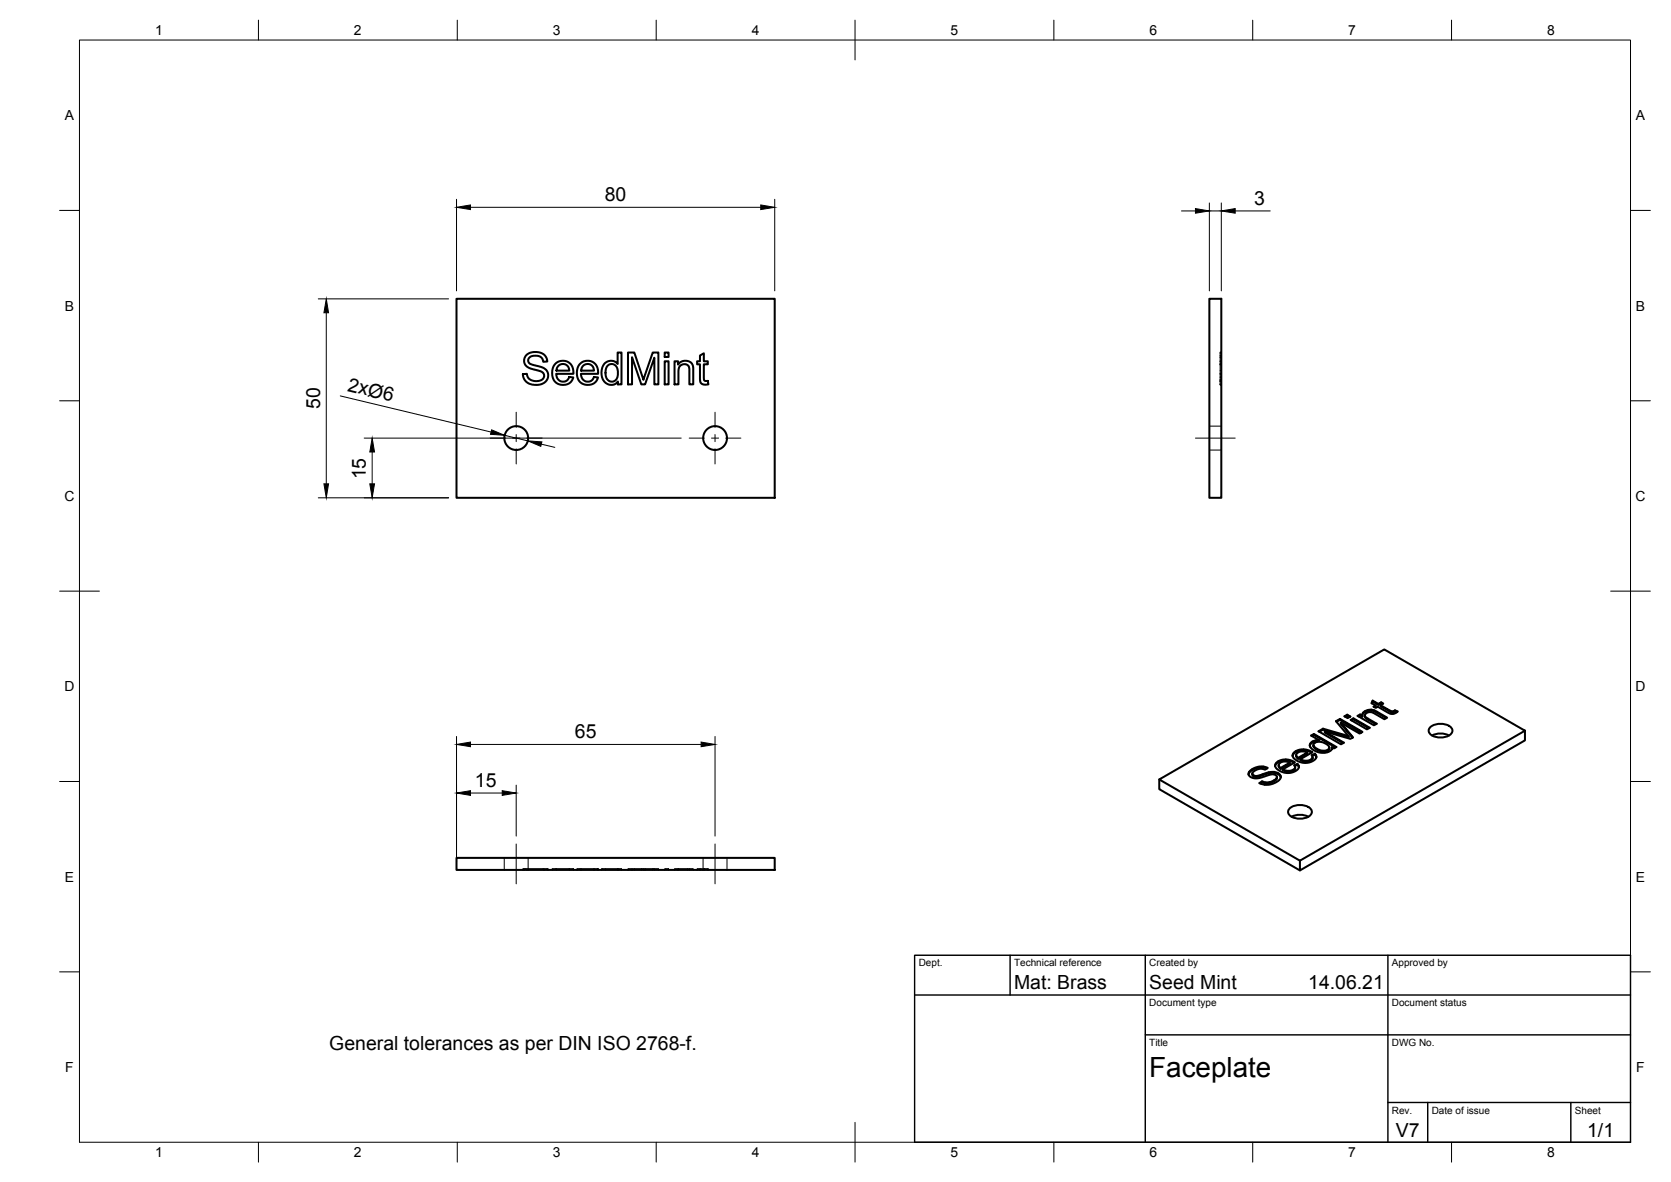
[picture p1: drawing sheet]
<svg xmlns="http://www.w3.org/2000/svg" width="420mm" height="297mm" viewBox="0 0 420 297" stroke-linecap="round" stroke-linejoin="round" font-family="sans-serif">
<!-- layer: Sichtbar -->
<g fill="none" stroke="#000" stroke-width=".51">
<path d="M114.8 75.1h80v50h-80zM304.1 75.1h3v50h-3zM132.4 89.2l.9-.5 1.7-.2 1.3 .3 .9 .8 .4 1.3h-1l-.2-.7-.4-.4-1-.4-1.5 .2-.5 .4-.2 .5 .2 .7 .3 .2 3.1 .9 1.1 .8 .3 .8v.8l-.4 .9-.6 .7-1.5 .4h-1.4l-1.3-.5-.8-.9-.3-1.3 1-.1 .2 .8 .4 .5 1.3 .6 1.7-.3 .5-.4 .2-.5-.1-.7-.5-.5-3-.9-1-.7-.4-.7v-.7zM139.5 91.6l.8-.7 1-.2 1.3 .2 .8 .5 .6 1 .2 1.5h-4.4l.5 1.4 1 .6h.7l.5-.3 .6-.9 1 .2-.6 1.1-.9 .6-1.3 .1-1-.2-.8-.7-.4-.7-.3-1.2 .2-1.2zM140.4 92l.8-.5 1 .1 .7 .5 .3 1h-3.3zM145.8 91.5l.9-.7 1.3-.1 1 .2 .8 .8 .5 .9 .1 1.3h-4.3l.3 1.3 1.1 .7 1.2-.2 .7-1 1 .2-.4 .7-.7 .8-1 .3h-1.2l-.9-.4-.7-.7-.4-1v-1.2l.2-1.2zM146.6 91.9l.8-.4 1 .1 .6 .5 .4 1h-3.3zM152 91.4l.8-.6 1.1-.1 .7 .2 .7 .6v-2.9h1v8h-.9v-.7l-.9 .7-1.2 .1-1.4-.8-.5-1.1-.2-1.3 .3-1.3zM152.7 92l.5-.4 .8-.1 .7 .3 .5 .7 .2 .9-.1 1.3-.3 .6-.6 .5-.4 .1-.8-.1-.7-.8-.2-1.6zM157.9 88.6h1.6l2.3 6.8 2.3-6.8h1.4v8h-1v-6.7l-2.3 6.7h-1l-2.3-6.8v6.8h-1zM167.1 90.8h1v5.8h-1zM167.1 88.6h1v1.1h-1z"/>
<path d="M169.6 90.8h.9v.8l.7-.6 .9-.3h.9l.8 .5 .5 1.2v4.2h-1v-4.3l-.3-.5-.8-.3-.7 .1-.7 .6-.2 1v3.4h-1zM176 89.4l1-.6v2h1v.8h-1v3.6l.2 .5h.8l.1 .9h-1.3l-.7-.6-.1-4.4h-.7v-.8h.7zM338.8 179.6l-.7 .4 .8 .5 .6-.4-.7-.5v.3l.5 .3M338.8 179.9l-.5 .2M342 179.5l-.6 .4 4.1 2.4 .7-.4-2.5-1.4-.5-.7M342 179.8l-.4 .2M342.5 179.7l.7-.7 .9-.4h.9l1 .4 2.6 1.5M343.2 179.8v.4l.3 .3 2.4 1.5M343.2 179.8l.5-.7 1-.1 3.4 1.7 .7-.4-3.1-1.7-1-.3-1 .2-.8 .5-.3 .4v.7l-.6-.3v-.3l.6 .4M345.1 176.1l-.2 .6 1 .6v.2l-.3 .2M345.1 176.3l-.1 .4M345.9 177.3l-.5 .3 .5 .3 .5-.3 3.2 1.8 1-.1 .9-.5-.7-.3v.2l.5 .3"/>
<path d="M346.6 176.9l-1.5-.8v.2l1.5 .8M347.3 176.5l-.7 .4v.2l.7-.4M347.6 176.9l-.3-.2v-.2l.5 .3-.7 .4M349.9 178.8l-2.8-1.6v.2l2.8 1.6M350.2 178.8h-.3v.2h.3M350.8 178.5l-.6 .3v.2l.6-.3M291.5 195.9l56.6-32.7 35.3 20.4-56.5 32.7zM291.5 195.9v2.4l35.4 20.4M314.9 194.4v.4l.3 .3 .9 .1 2.9-.9 1.4-.1 1.2 .5 .4 .7M317.3 196.6l-.4 .3M318.6 193.1l-1.2-.2-1.5 .1-1.4 .8-.6 .8M321.1 195.2l-.2 .7-.8 .6-1 .3h-1l-.7-.2-.1-.3 1 .3 1.4-.2 .9-.5 .4-.4 .1-.4-.5-.4-.9-.1-3 .9-1.3 .1-.8-.2-.5-.5-.2-.6 .2-.3 .8-.8 .9-.4 1-.2 1 .1 1 .3-.7 .4-.8-.2-1.3 .2-1 .7v.6l.5 .3h.6l2.9-.9 1.4-.1 1 .3 .6 .8v.4l-.4 .6-1.8 .9-1.7 .2-1.4-.4 .6-.5"/>
<path d="M321.5 192.3l.5 .7M321.5 192.3l.1 .6 .4 .3M324.3 191.7l-2.3 1.3v.2l2.3-1.3v-.2l-.7-.3h-.9l-.9 .3-.3 .6M325.4 191.7l-1.3-.5h-1.7l-1.2 .5-.6 .8M325.9 189.7l.5 .7M325.9 189.7l.1 .7 .4 .3M326.2 191.9l-.8 .4 .2 .7-.5 .5-1.1 .2-1.5-.4v.3l1.1 .3h.9l.9-.4 .2-.7M326.2 192.2l-.7 .3M326.6 192.8l-.4-.9 .4 .7-.1 .6-.7 .6-1.1 .4-1.3 .1-1.6-.6-1-.8-.1-.8 .8-.8 1.3-.4 1.5 .1 1.3 .6-3.1 1.7M328.7 189.1l-2.3 1.3v.3l2.3-1.3v-.3l-.8-.2h-.8l-.9 .3-.3 .5M329.8 189.2l-1.4-.6h-1.4l-1.4 .6-.6 .8M330.2 187.2l.1 .5 .4 .4 1.5 .8 1.5-.1 .5-.4v-.5"/>
<path d="M330.4 184.5l-.7 .4 2 1.1v.3l-1.5 .2-.7 .5-.2 .4M330.4 184.7l-.5 .3M330.4 186.8l.9-.4 1.3 .1 1.3 .8 .3 .8-.3 .3-.7 .2h-1.2l-1.6-1-.2-.3zM330.6 189.4l-.8 .4 .2 .7-.6 .5-1.1 .2-1.4-.4v.2l.8 .4h1.2l1-.5 .1-.6M330.6 189.7l-.7 .3M331 190.3l-.4-.9 .4 .5-.2 .7-.8 .7-1 .4h-1.5l-1.4-.6-.9-.7-.1-.9 .8-.8 1.3-.4 1.3 .1 1.5 .6-3.1 1.8M331.7 186l-1.2 .1-1 .7-.1 .8 .7 .8 1.4 .6 1.5 .2 1.6-.6 .3-.4v-.4v.4M332.7 183.1l-1.2 .7 5.7 3.3 .7-.5-4.8-2.8v.3l4.6 2.7M332.7 183.4l-1 .5M333.1 183.8l6.4 1.9 .7-.4-3.1-3.7v.2l3 3.6M334.9 187.8l.5 .3 .6-.4-5.6-3.2v.2l5.4 3.1M336.9 180.7l-1 .5 3.2 3.8v.2l-6.4-1.8v-.3l6.4 1.9"/>
<path d="M336.9 180.9l-.8 .5M337.1 181.6l4.8 2.7 .7-.4-5.7-3.2v.2l5.5 3.2M340.3 180.5l-.7 .4 4.1 2.4 .7-.4-4.1-2.4v.2l3.9 2.3M340.3 180.7l-.5 .3M359.6 182.8a4.1 4.1 0 0 1 5.5 .4 1.8 1.8 0 0 1-1.9 2l-1.3 .1a2.53 2.53 0 0 1-2.7-1.7zM360.1 184.8l1.8-.5 1.3 .1 1.1 .4M383.4 183.6v2.5l-56.5 32.6v-2.4M114.8 215.6h80v3h-80zM324.3 203.2a4.1 4.1 0 0 1 5.5 .4 1.8 1.8 0 0 1-2 2.1h-1.3a2.53 2.53 0 0 1-2.6-1.7zM324.7 205.3l1.2-.5h1.3l1.8 .5"/>
<circle cx="129.8" cy="110.1" r="3"/>
<circle cx="179.8" cy="110.1" r="3"/>
</g>
<!-- layer: Verdeckt -->
<g fill="none" stroke="#000" stroke-width=".25">
<path d="M306.8 95.5v1.2h.3h-.3M306.8 93.9l.3 .1M306.8 94v1.5M306.8 91.5h.3M306.8 93.1h.3M306.8 95.9h.3M306.8 93.9h.3M306.8 90.7h.3M306.8 94.9h.3M306.8 94.7h.3M306.8 88.6h.3M306.8 96.6h.3"/>
<path d="M306.8 89.8h.3M306.8 89.9h.3M306.8 95.4h.3M306.8 90.8h.3M306.8 91.7h.3M306.8 91.6h.3M306.8 89.7h.3M306.8 95.7h.3M306.8 95.5h.3M306.8 88.8h.3M306.8 89.4h.3M306.8 96.7h.3"/>
<path d="M306.8 90.9h.3M306.8 95.8h.3M307.1 88.5h-.3v5.4M304.1 113.1h3M304.1 107.1h3M126.8 215.6v3M131.8 218.6v-.3h5.8v.3M131.8 218.3h-.3v.3M132.5 218.3v.3M132.8 215.6v3M136.6 218.3v.3M136.8 218.3v.3"/>
<path d="M137.6 218.3h.2v.3M138.8 218.6v-.3h5.4v.3M139.8 218.3v.3M139.9 218.3v.3M143.1 218.3v.3M144.1 218.3v.3M145.1 218.6v-.3h5.3v.3M146.1 218.3v.3M149.4 218.3v.3M152.3 218.3v.3M155.3 218.6v-.3h1v.3M155.3 218.3h-4.1v.3"/>
<path d="M155.4 218.3v.3M158.9 218.3v.3M159.5 218.3h-1.6v.3M161.2 218.3v.3M161.8 218.3h-2.3v.3M162.2 218.3h-.4v.3M162.2 218.3v.3M162.2 218.3h1.9M164.1 218.6v-.3h1.4v.3M164.5 218.3v.3M167.1 218.6v-.3h1v.3M170.5 218.6v-.3h3.8v.3"/>
<path d="M170.5 218.3h-.9v.3M170.6 218.3v.3M172.8 218.3v.3M173.3 218.3v.3M176 218.3h-.7v.3M176.8 215.6v3M177 218.6v-.3h1v.3M177 218.3h-1v.3M177 218.3v.3M177.2 218.3v.3M178 218.3h.1v.3M182.8 215.6v3"/>
</g>
<!-- layer: Border -->
<g fill="none" stroke="#000" stroke-width=".25">
<path d="M20 10.1h390v276.9h-390zM65 5.1v5M115 5.1v5M165 5.1v5M215 5.1v10M265 5.1v5M315 5.1v5M365 5.1v5M15 52.9h5M410 52.9h5M15 100.7h5M410 100.7h5"/>
<path d="M15 148.6h10M405 148.6h10M15 196.4h5M410 196.4h5M15 244.2h5M410 244.2h5M65 287v5M115 287v5M165 287v5M215 282.1v9.9M265 287v5M315 287v5"/>
<path d="M365 287v5"/>
</g>
<!-- layer: TitleBlock -->
<path d="M230 240.1h180v46.9h-180zM230 250h180M254 240.1v9.9M288 240.1v46.9M349 240.1v46.9M288 260.1h122M349 277.1h61M359 277.1v9.9M395 277.1v9.9" fill="none" stroke="#000" stroke-width=".36"/>
<!-- layer: Center Lines -->
<g fill="none" stroke="#000" stroke-width=".25">
<path d="M123.3 110.1h3.8M128.9 110.1h1.8M129.8 103.6v3.8M129.8 109.2v1.8M129.8 112.8v3.8M132.5 110.1h3.8M173.3 110.1h3.8M178.9 110.1h1.8M179.8 103.6v3.8M179.8 109.2v1.8M179.8 112.8v3.8M182.5 110.1h3.8"/>
<path d="M300.6 110.1h10M129.8 212.1v10M179.8 212.1v10"/>
</g>
<!-- layer: Dimensions -->
<g fill="none" stroke="#000" stroke-width=".25">
<path d="M114.8 50.1v23M118.3 52.1h73M194.8 50.1v23M297.1 53h3.5M304.1 51v22.1M304.1 53h3M307.1 51v22.1M310.6 53h8.8M80 75.1h32.8M82 78.6v43M85.6 99.5l37.9 9.1M91.6 110.1h79.7"/>
<path d="M93.6 113.6v8M126.9 109.4l5.8 1.4M136.1 111.6l3.4 .8M80 125.1h32.8M114.8 185.1v31.5M118.3 199.3h8M118.3 187.1h58M129.8 197.3v12.8M179.8 185.1v25"/>
</g>
<g fill="#000" stroke="#000" stroke-width=".25">
<path d="M114.8 52.1l3.5-.6v1.2zM191.3 51.5l3.5 .6-3.5 .6zM300.6 52.4l3.5 .6-3.5 .6zM307.1 53l3.5-.6v1.2zM82 75.1l.6 3.5h-1.2zM93.6 110.1l.6 3.5h-1.2zM123.6 108l3.3 1.4-3.6-.3zM132.7 110.8l3.5 .2-.2 1.2zM81.4 121.6h1.2l-.6 3.5zM93 121.6h1.2l-.6 3.5zM114.8 199.3l3.5-.6v1.2zM114.8 187.1l3.5-.6v1.1z"/>
<path d="M126.3 198.7l3.5 .6-3.5 .6zM176.3 186.5l3.5 .6-3.5 .5z"/>
</g>
<text font-size="7" x="289" y="270.6">Faceplate</text>
<g font-size="4.9">
<text x="152.1" y="50.5">80</text>
<text x="315.4" y="51.4">3</text>
<text x="87.2" y="98.2" transform="rotate(14 87.2 98.2)">2xØ6</text>
<text x="80.5" y="102.8" transform="rotate(-90 80.5 102.8)">50</text>
<text x="92" y="120.5" transform="rotate(-90 92 120.5)">15</text>
<text x="144.6" y="185.5">65</text>
<text x="119.4" y="197.7">15</text>
<text x="255" y="248.5">Mat: Brass</text>
<text x="289" y="248.5">Seed Mint</text>
<text x="329" y="248.5">14.06.21</text>
<text x="82.8" y="263.8">General tolerances as per DIN ISO 2768-f.</text>
<text x="351" y="285.7">V7</text>
<text x="399.1" y="285.7">1/1</text>
</g>
<g font-size="3.5">
<text x="39" y="8.8">1</text>
<text x="89" y="8.8">2</text>
<text x="139" y="8.8">3</text>
<text x="189" y="8.8">4</text>
<text x="239" y="8.8">5</text>
<text x="289" y="8.8">6</text>
<text x="339" y="8.8">7</text>
<text x="389" y="8.8">8</text>
<text x="16.3" y="30.2">A</text>
<text x="411.3" y="30.2">A</text>
<text x="16.3" y="78">B</text>
<text x="411.3" y="78">B</text>
<text x="16.2" y="125.9">C</text>
<text x="411.2" y="125.9">C</text>
<text x="16.2" y="173.7">D</text>
<text x="411.2" y="173.7">D</text>
<text x="16.3" y="221.6">E</text>
<text x="411.3" y="221.6">E</text>
<text x="16.4" y="269.4">F</text>
<text x="411.4" y="269.4">F</text>
<text x="39" y="290.8">1</text>
<text x="89" y="290.8">2</text>
<text x="139" y="290.8">3</text>
<text x="189" y="290.8">4</text>
<text x="239" y="290.8">5</text>
<text x="289" y="290.8">6</text>
<text x="339" y="290.8">7</text>
<text x="389" y="290.8">8</text>
</g>
<g font-size="2.5">
<text x="231" y="242.9">Dept.</text>
<text x="255" y="242.9">Technical reference</text>
<text x="289" y="242.9">Created by</text>
<text x="350" y="242.9">Approved by</text>
<text x="289" y="252.8">Document type</text>
<text x="350" y="252.8">Document status</text>
<text x="289" y="262.9">Title</text>
<text x="350" y="262.9">DWG No.</text>
<text x="350" y="279.9">Rev.</text>
<text x="360" y="279.9">Date of issue</text>
<text x="396" y="279.9">Sheet</text>
</g>
</svg>
